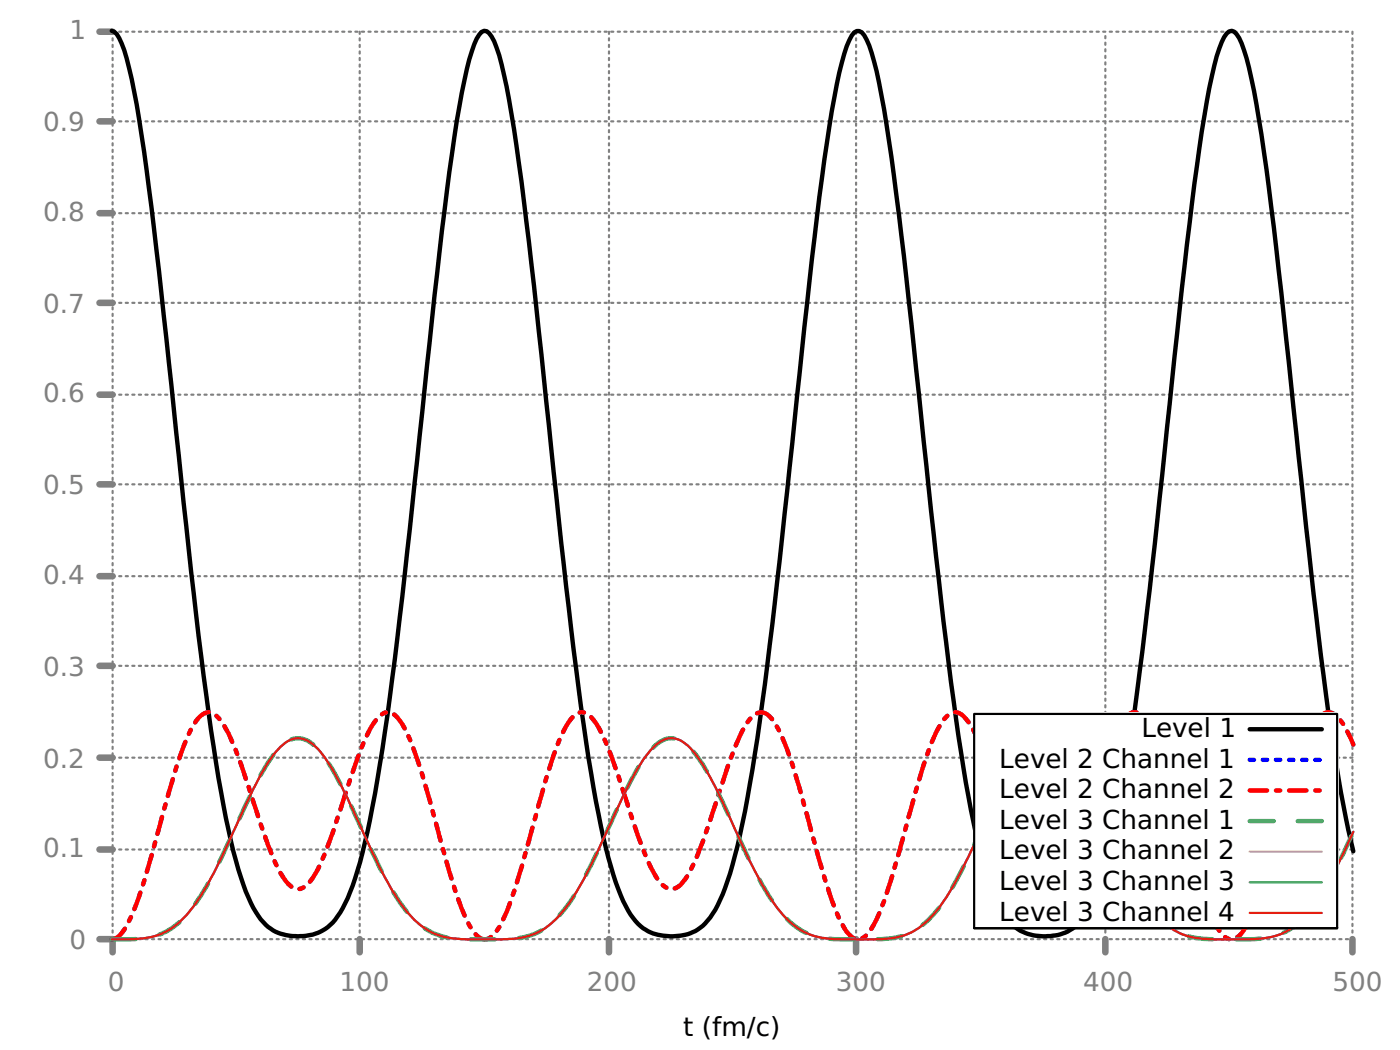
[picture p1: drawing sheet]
<svg xmlns="http://www.w3.org/2000/svg" width="226mm" height="169mm" viewBox="0 0 226 169" stroke-linecap="round" stroke-linejoin="round" font-family="sans-serif">
<g fill="none" stroke="#808080" stroke-width=".35" stroke-dasharray=".4 .7">
<path d="M18.2 19.6h199.9M18.2 5.1h199.9M18.2 34.4h199.9M18.2 48.8h199.9M18.2 78.1h199.9M18.2 63.7h199.9M18.2 92.9h199.9M18.2 107.4h199.9M178.3 115.1v-110M18.2 137h138.9M18.2 122.2h138.9M215.6 137h2.5"/>
<path d="M215.6 122.2h2.5M18.2 151.5h199.9M18.2 151.5v-146.4M58 151.5v-146.4M98.2 151.5v-146.4M138.1 151.5v-146.4M178.3 151.5v-1.8M218.1 151.5v-146.4"/>
</g>
<g fill="none" stroke="#808080" stroke-width="1.1">
<path d="M16 19.6h2.2M16 5.1h2.2M16 34.4h2.2M16 48.8h2.2M16 78.1h2.2M16 63.7h2.2M16 92.9h2.2M16 107.4h2.2M16 137h2.2M16 122.2h2.2M16 151.5h2.2v2.1M58 151.5v2.1"/>
<path d="M98.2 151.5v2.1M138.1 151.5v2.1M178.3 151.5v2.1M218.1 151.5v2.1"/>
</g>
<path d="M157.1 115.1h58.5v34.6h-58.5z" fill="none" stroke="#000" stroke-width=".35"/>
<path d="M18 5l.4 .1 .4 .4a15.5 15.5 0 0 1 2 5.4 269.5 269.5 0 0 1 4.4 29.3l1.6 14.4a1875.7 1875.7 0 0 0 7.2 63.1 179.4 179.4 0 0 0 4.4 22.5 26.7 26.7 0 0 0 3.6 8 7.8 7.8 0 0 0 7.7 2.7 7 7 0 0 0 5.2-3.7 38.1 38.1 0 0 0 4-11.4 323.3 323.3 0 0 0 5.2-32.8l2.4-21.3a1942.8 1942.8 0 0 1 6.4-56.9 108.1 108.1 0 0 1 3.2-16.5 6.5 6.5 0 0 1 1.6-3.2l.4-.1h.4a4.9 4.9 0 0 1 1.6 2.7 93.6 93.6 0 0 1 3.2 15.8 1746.9 1746.9 0 0 1 6.4 56.4 729.6 729.6 0 0 0 6.4 49.3 74.5 74.5 0 0 0 4.4 16.1 9.2 9.2 0 0 0 4.4 5.1 9 9 0 0 0 7.6-.5 10.5 10.5 0 0 0 3.6-4.8 67.1 67.1 0 0 0 4-14.2 578.3 578.3 0 0 0 6-44.3 2707.6 2707.6 0 0 1 6.8-60.9 135.8 135.8 0 0 1 3.3-17 9.2 9.2 0 0 1 1.5-3.4l.5-.3h.4l.4 .2 .4 .5a25.4 25.4 0 0 1 2.4 7.6 441.9 441.9 0 0 1 4.8 35.2l.8 7.4a1730.2 1730.2 0 0 0 7.2 62.8 150.1 150.1 0 0 0 4.8 23.2 16.2 16.2 0 0 0 4 7.3 8.3 8.3 0 0 0 7.6 1.5 7.7 7.7 0 0 0 4.8-4.5 50.9 50.9 0 0 0 4-12.7 468.4 468.4 0 0 0 6-42.1l.8-7.3a2358.9 2358.9 0 0 1 6.4-57.4 121.2 121.2 0 0 1 3.6-18.9 5 5 0 0 1 1.6-2.7l.4-.1 .4 .1a5.9 5.9 0 0 1 1.6 3 104.1 104.1 0 0 1 3.2 16.3 1391 1391 0 0 1 5.6 49.2 917.9 917.9 0 0 0 6.5 51.8l1.1 6.5 1.2 5.4" fill="none" stroke="#000" stroke-width=".71"/>
<path d="M18 151.5a3.4 3.4 0 0 0 2.4-2.2 56.6 56.6 0 0 0 4-11.3l2.4-8.8a71.3 71.3 0 0 1 4-11.6 4.8 4.8 0 0 1 2.5-2.7 1.86 1.86 0 0 1 1.9 .9 19.5 19.5 0 0 1 3.2 6.3l3.2 9.6a47.6 47.6 0 0 0 4.1 9.8 3 3 0 0 0 2.8 1.8 4.7 4.7 0 0 0 2.4-2.4 78.3 78.3 0 0 0 4.7-12.7l.9-2.5a38.3 38.3 0 0 1 4-9.4 2.55 2.55 0 0 1 2.4-1.4 4.7 4.7 0 0 1 2.4 2.6 64.5 64.5 0 0 1 4 11.5l1.6 5.9a94.8 94.8 0 0 0 4.4 13.5l.8 1.5a2.41 2.41 0 0 0 2.4 1.6 4.6 4.6 0 0 0 2.4-2.7 88.3 88.3 0 0 0 4.8-14.7l.8-2.9a101.9 101.9 0 0 1 4-12.5l.8-1.6a3.8 3.8 0 0 1 2.4-2.2 3.1 3.1 0 0 1 2.4 1.7 45.5 45.5 0 0 1 4 9.8l1.6 4.9a48.1 48.1 0 0 0 4.4 10.6 2.68 2.68 0 0 0 2.4 1.4 3.8 3.8 0 0 0 2.4-2.2 70.8 70.8 0 0 0 4.8-12.5 84.3 84.3 0 0 1 4-10.7l.8-1.4a2.49 2.49 0 0 1 2.9-1.5 6.1 6.1 0 0 1 2.4 3 100.9 100.9 0 0 1 4.7 14.9l.9 3a92.3 92.3 0 0 0 3.9 12.2 6.4 6.4 0 0 0 2.4 3.3 2.03 2.03 0 0 0 2.5-1.1 37.6 37.6 0 0 0 4-10l3.2-11.6a61.6 61.6 0 0 1 4-11.4 4.4 4.4 0 0 1 2.4-2.4 2.03 2.03 0 0 1 2 1 22.2 22.2 0 0 1 3.2 6.6l3.2 9.6a43 43 0 0 0 4 9.6 2.7 2.7 0 0 0 2.8 1.6 5.4 5.4 0 0 0 2.4-2.6 96.9 96.9 0 0 0 5.2-14.2 57.9 57.9 0 0 1 3.6-9.1 5.8 5.8 0 0 1 2-2.3 1.81 1.81 0 0 1 2.4 .7 22.4 22.4 0 0 1 3.2 7l.8 2.5 3.2 11.6a62.3 62.3 0 0 0 4.4 12.5 4.6 4.6 0 0 0 2 2.1 2.47 2.47 0 0 0 2.4-1.6 43.4 43.4 0 0 0 4-10.5l2.4-8.7a80.9 80.9 0 0 1 4.4-13.1l.9-1.3a2.35 2.35 0 0 1 2.4-1.4 5 5 0 0 1 2.3 2.6l1.2 2.6" fill="none" stroke="#00f" stroke-width=".71" stroke-dasharray=".7 1.4"/>
<path d="M18 151.5a3.4 3.4 0 0 0 2.4-2.2 56.6 56.6 0 0 0 4-11.3l2.4-8.8a71.3 71.3 0 0 1 4-11.6 4.8 4.8 0 0 1 2.5-2.7 1.86 1.86 0 0 1 1.9 .9 19.5 19.5 0 0 1 3.2 6.3l3.2 9.6a47.6 47.6 0 0 0 4.1 9.8 3 3 0 0 0 2.8 1.8 4.7 4.7 0 0 0 2.4-2.4 78.3 78.3 0 0 0 4.7-12.7l.9-2.5a38.3 38.3 0 0 1 4-9.4 2.55 2.55 0 0 1 2.4-1.4 4.7 4.7 0 0 1 2.4 2.6 64.5 64.5 0 0 1 4 11.5l1.6 5.9a94.8 94.8 0 0 0 4.4 13.5l.8 1.5a2.41 2.41 0 0 0 2.4 1.6 4.6 4.6 0 0 0 2.4-2.7 88.3 88.3 0 0 0 4.8-14.7l.8-2.9a101.9 101.9 0 0 1 4-12.5l.8-1.6a3.8 3.8 0 0 1 2.4-2.2 3.1 3.1 0 0 1 2.4 1.7 45.5 45.5 0 0 1 4 9.8l1.6 4.9a48.1 48.1 0 0 0 4.4 10.6 2.68 2.68 0 0 0 2.4 1.4 3.8 3.8 0 0 0 2.4-2.2 70.8 70.8 0 0 0 4.8-12.5 84.3 84.3 0 0 1 4-10.7l.8-1.4a2.49 2.49 0 0 1 2.9-1.5 6.1 6.1 0 0 1 2.4 3 100.9 100.9 0 0 1 4.7 14.9l.9 3a92.3 92.3 0 0 0 3.9 12.2 6.4 6.4 0 0 0 2.4 3.3 2.03 2.03 0 0 0 2.5-1.1 37.6 37.6 0 0 0 4-10l3.2-11.6a61.6 61.6 0 0 1 4-11.4 4.4 4.4 0 0 1 2.4-2.4 2.03 2.03 0 0 1 2 1 22.2 22.2 0 0 1 3.2 6.6l3.2 9.6a43 43 0 0 0 4 9.6 2.7 2.7 0 0 0 2.8 1.6 5.4 5.4 0 0 0 2.4-2.6 96.9 96.9 0 0 0 5.2-14.2 57.9 57.9 0 0 1 3.6-9.1 5.8 5.8 0 0 1 2-2.3 1.81 1.81 0 0 1 2.4 .7 22.4 22.4 0 0 1 3.2 7l.8 2.5 3.2 11.6a62.3 62.3 0 0 0 4.4 12.5 4.6 4.6 0 0 0 2 2.1 2.47 2.47 0 0 0 2.4-1.6 43.4 43.4 0 0 0 4-10.5l2.4-8.7a80.9 80.9 0 0 1 4.4-13.1l.9-1.3a2.35 2.35 0 0 1 2.4-1.4 5 5 0 0 1 2.3 2.6l1.2 2.6" fill="none" stroke="#f00" stroke-width=".71" stroke-dasharray="2.8 1.4 .7 1.4"/>
<path d="M18 151.5a22.1 22.1 0 0 0 8-.9 15 15 0 0 0 6.4-6.2 141.3 141.3 0 0 0 7.2-14.6l.8-1.7a29.2 29.2 0 0 1 4.8-7.7 3.6 3.6 0 0 1 5.7 0 27.1 27.1 0 0 1 4.7 7.6l.9 1.7a189.9 189.9 0 0 0 6.8 13.9 16.6 16.6 0 0 0 6.4 6.8 17.3 17.3 0 0 0 7.6 1.1h.8a24.5 24.5 0 0 0 7.6-.7 11.9 11.9 0 0 0 5.6-4.5 68 68 0 0 0 6.8-12.8l3.2-6.8a24.7 24.7 0 0 1 4.4-6.5 3.5 3.5 0 0 1 5.2 .1 26 26 0 0 1 4.8 7.4l.8 1.6a141 141 0 0 0 7.6 15.4 14.8 14.8 0 0 0 6.1 5.8 18 18 0 0 0 7.5 1 37.1 37.1 0 0 0 7.3-.4 10.8 10.8 0 0 0 6-4.1 46.5 46.5 0 0 0 5.6-9.7 186.8 186.8 0 0 1 6.4-13.3 12.1 12.1 0 0 1 4-4.6 3.5 3.5 0 0 1 4.4 1.1 31 31 0 0 1 4.8 7.8l.8 1.6a139.3 139.3 0 0 0 7.2 14.6 15 15 0 0 0 6.4 6.1 20 20 0 0 0 7.6 .9 23.5 23.5 0 0 0 8.4-.9 14.7 14.7 0 0 0 6.4-6.2l2.5-4.4 2.7-5.9" fill="none" stroke="#41ab5d" stroke-width=".71" stroke-dasharray="3.9 3.9"/>
<path d="M218.2 134.1a66.7 66.7 0 0 1-6.8 12.6 10.9 10.9 0 0 1-9.6 4.8h-3.2a24.5 24.5 0 0 1-7.6-.7 12.1 12.1 0 0 1-5.6-4.6 70.2 70.2 0 0 1-6.8-12.8l-3.2-6.8a22.8 22.8 0 0 0-4.4-6.5 3.5 3.5 0 0 0-5.2 .2 28 28 0 0 0-5.2 8.3l-.8 1.7a117.5 117.5 0 0 1-7.2 14.5 13.8 13.8 0 0 1-6.8 6.1 24.8 24.8 0 0 1-7.6 .6 21.3 21.3 0 0 1-7.7-.8 13.2 13.2 0 0 1-5.9-5.4 89.2 89.2 0 0 1-6.9-13.3l-1.6-3.5a30.1 30.1 0 0 0-5.2-8.2 3.6 3.6 0 0 0-5.6 .3 29.1 29.1 0 0 0-4.8 7.8l-.8 1.7a139.3 139.3 0 0 1-7.2 14.5 14.3 14.3 0 0 1-6.4 6 20 20 0 0 1-7.6 .9 31.4 31.4 0 0 1-7.2-.5 12 12 0 0 1-6.4-4.9 72.4 72.4 0 0 1-6.8-13l-2.5-5.1a27.1 27.1 0 0 0-4.7-7.6 3.6 3.6 0 0 0-5.7 0 29.2 29.2 0 0 0-4.8 7.7l-.8 1.7a141.3 141.3 0 0 1-7.2 14.6 14.5 14.5 0 0 1-6.8 6.4 23.1 23.1 0 0 1-7.6 .7" fill="none" stroke="#f0e442" stroke-width=".35"/>
<path d="M218.2 134.1a66.7 66.7 0 0 1-6.8 12.6 10.9 10.9 0 0 1-9.6 4.8h-3.2a24.5 24.5 0 0 1-7.6-.7 12.1 12.1 0 0 1-5.6-4.6 70.2 70.2 0 0 1-6.8-12.8l-3.2-6.8a22.8 22.8 0 0 0-4.4-6.5 3.5 3.5 0 0 0-5.2 .2 28 28 0 0 0-5.2 8.3l-.8 1.7a117.5 117.5 0 0 1-7.2 14.5 13.8 13.8 0 0 1-6.8 6.1 24.8 24.8 0 0 1-7.6 .6 21.3 21.3 0 0 1-7.7-.8 13.2 13.2 0 0 1-5.9-5.4 89.2 89.2 0 0 1-6.9-13.3l-1.6-3.5a30.1 30.1 0 0 0-5.2-8.2 3.6 3.6 0 0 0-5.6 .3 29.1 29.1 0 0 0-4.8 7.8l-.8 1.7a139.3 139.3 0 0 1-7.2 14.5 14.3 14.3 0 0 1-6.4 6 20 20 0 0 1-7.6 .9 31.4 31.4 0 0 1-7.2-.5 12 12 0 0 1-6.4-4.9 72.4 72.4 0 0 1-6.8-13l-2.5-5.1a27.1 27.1 0 0 0-4.7-7.6 3.6 3.6 0 0 0-5.7 0 29.2 29.2 0 0 0-4.8 7.7l-.8 1.7a141.3 141.3 0 0 1-7.2 14.6 14.5 14.5 0 0 1-6.8 6.4 23.1 23.1 0 0 1-7.6 .7" fill="none" stroke="#0072b2" stroke-width=".35"/>
<path d="M218.2 134.1a66.7 66.7 0 0 1-6.8 12.6 10.9 10.9 0 0 1-9.6 4.8h-3.2a24.5 24.5 0 0 1-7.6-.7 12.1 12.1 0 0 1-5.6-4.6 70.2 70.2 0 0 1-6.8-12.8l-3.2-6.8a22.8 22.8 0 0 0-4.4-6.5 3.5 3.5 0 0 0-5.2 .2 28 28 0 0 0-5.2 8.3l-.8 1.7a117.5 117.5 0 0 1-7.2 14.5 13.8 13.8 0 0 1-6.8 6.1 24.8 24.8 0 0 1-7.6 .6 21.3 21.3 0 0 1-7.7-.8 13.2 13.2 0 0 1-5.9-5.4 89.2 89.2 0 0 1-6.9-13.3l-1.6-3.5a30.1 30.1 0 0 0-5.2-8.2 3.6 3.6 0 0 0-5.6 .3 29.1 29.1 0 0 0-4.8 7.8l-.8 1.7a139.3 139.3 0 0 1-7.2 14.5 14.3 14.3 0 0 1-6.4 6 20 20 0 0 1-7.6 .9 31.4 31.4 0 0 1-7.2-.5 12 12 0 0 1-6.4-4.9 72.4 72.4 0 0 1-6.8-13l-2.5-5.1a27.1 27.1 0 0 0-4.7-7.6 3.6 3.6 0 0 0-5.7 0 29.2 29.2 0 0 0-4.8 7.7l-.8 1.7a141.3 141.3 0 0 1-7.2 14.6 14.5 14.5 0 0 1-6.8 6.4 23.1 23.1 0 0 1-7.6 .7" fill="none" stroke="#e51e10" stroke-width=".35"/>
<path d="M156.9 115h58.9v34.5h-58.9z" fill="#fff"/>
<path d="M157.1 115.1h58.5v34.6h-58.5z" fill="none" stroke="#000" stroke-width=".35"/>
<path d="M201.5 117.6h11.7" fill="none" stroke="#000" stroke-width=".71"/>
<path d="M201.5 122.5h11.7" fill="none" stroke="#00f" stroke-width=".71" stroke-dasharray=".7 1.4"/>
<path d="M201.5 127.5h11.7" fill="none" stroke="#f00" stroke-width=".71" stroke-dasharray="2.8 1.4 .7 1.4"/>
<path d="M201.5 132.4h11.7" fill="none" stroke="#41ab5d" stroke-width=".71" stroke-dasharray="3.9 3.9"/>
<path d="M201.5 137.4h11.7" fill="none" stroke="#f0e442" stroke-width=".35"/>
<path d="M201.5 142.3h11.7" fill="none" stroke="#0072b2" stroke-width=".35"/>
<path d="M201.5 147.2h11.7" fill="none" stroke="#e51e10" stroke-width=".35"/>
<g font-size="4.2" fill="#808080">
<text x="11.2" y="6.3">1</text>
<text x="7" y="21.2">0.9</text>
<text x="7" y="35.6">0.8</text>
<text x="7" y="50.4">0.7</text>
<text x="7" y="64.9">0.6</text>
<text x="7" y="79.7">0.5</text>
<text x="7" y="94.2">0.4</text>
<text x="7" y="109">0.3</text>
<text x="7" y="123.8">0.2</text>
<text x="7" y="138.2">0.1</text>
<text x="11.2" y="153">0</text>
<text x="17.4" y="159.7">0</text>
<text x="54.8" y="159.7">100</text>
<text x="94.6" y="159.7">200</text>
<text x="134.8" y="159.7">300</text>
<text x="174.7" y="159.7">400</text>
<text x="214.9" y="159.7">500</text>
</g>
<g font-size="4.2">
<text x="184.1" y="118.8">Level 1</text>
<text x="161.2" y="123.8">Level 2 Channel 1</text>
<text x="161.2" y="128.7">Level 2 Channel 2</text>
<text x="161.2" y="133.7">Level 3 Channel 1</text>
<text x="161.2" y="138.6">Level 3 Channel 2</text>
<text x="161.2" y="143.5">Level 3 Channel 3</text>
<text x="161.2" y="148.5">Level 3 Channel 4</text>
<text x="110.2" y="167.2">t (fm/c)</text>
</g>
</svg>
